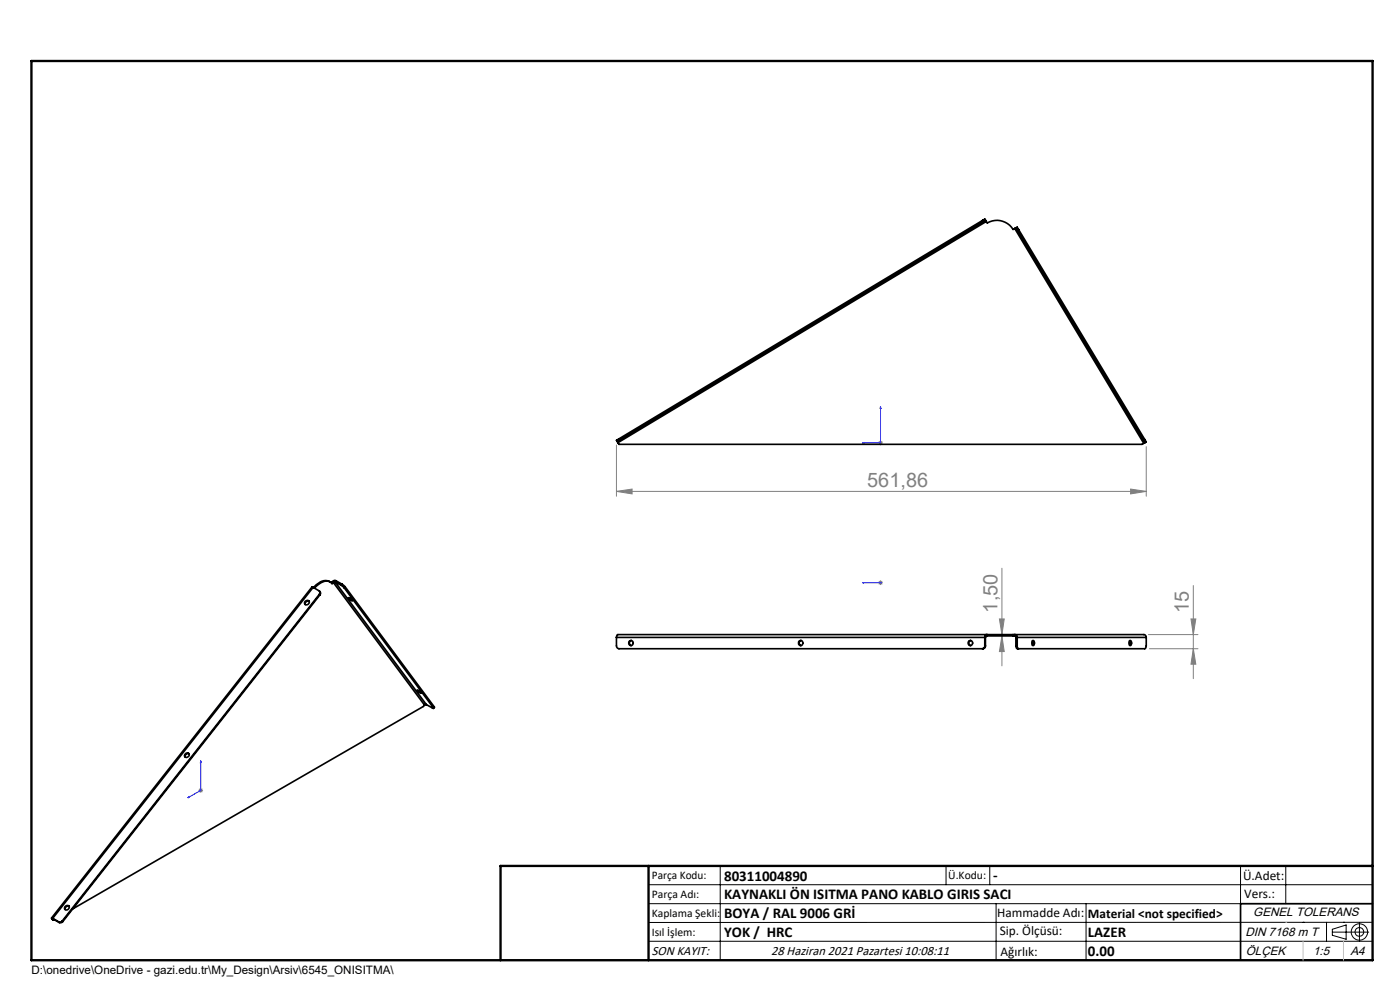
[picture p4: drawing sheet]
<svg xmlns="http://www.w3.org/2000/svg" width="297mm" height="210mm" viewBox="0 0 297 210" stroke-linecap="round" stroke-linejoin="round" font-family="sans-serif">
<g fill="none" stroke="#000" stroke-width=".21">
<path d="M137.6 187.7h153.6M137.6 191.7h153.6M137.6 199.7h153.6M152.8 183.7v20M200.7 183.7v4M210 183.7v4M211.3 191.7v12M230.4 191.7v12M263.2 183.7v20M272.8 183.7v8M276.4 195.6h.1M281.4 195.6v4.1"/>
<path d="M282.6 197.7h7.8M282.6 197.1l3-.9v3l-3-.8zM285 195.6h.1M288.4 195.8v3.8M291.2 195.6l-153.6 .1"/>
<circle cx="288.4" cy="197.7" r="1.74"/>
<circle cx="288.4" cy="197.7" r=".93"/>
</g>
<path d="M183 93.9h.3v.1zM186.8 86.2l.1 .4h-.2zM186.8 86.2v7.7h-3.8M183 123.6h.3h-.3M183 123.6h3.8M186.7 123.6h.2zM186.8 123.6h.1M39.9 169.2l.2-.2v.1zM42.6 161.4v6.3l-2.7 1.5M42.6 161.4l.1 .3h-.2z" fill="none" stroke="#00f" stroke-width=".21"/>
<g fill="none" stroke="#808080" stroke-width=".21">
<path d="M130.8 94.4v10.9M186.3 93.9h1M186.4 93.6l.7 .7M186.8 93.4v1.1M187.1 93.6l-.7 .7M243.2 94.7v10.6M130.8 104.2l3.3-.5v1.1zM130.8 104.2h112.4M239.9 103.7l3.3 .5-3.3 .6zM186.3 123.6h1M186.4 123.3l.7 .7M186.8 123.1v1"/>
<path d="M187.1 123.3l-.7 .7M212 131.3h1l-.5 3.3zM212.5 134.9l.5 3.3h-1zM212.5 120.5v20.7M243.6 134.6h10.5M243.8 137.6h10.3M252.7 131.3h1l-.5 3.3zM253.2 137.6l.5 3.3h-1zM253.2 124.2v19.8M42.1 167.7h1M42.2 167.3l.7 .7M42.6 167.2v1"/>
<path d="M42.9 167.3l-.7 .7"/>
</g>
<path d="M106.2 203.7h185" fill="none" stroke="#000" stroke-width=".25"/>
<path d="M291.2 191.7h-28v12" fill="none" stroke="#000" stroke-width=".35"/>
<path d="M6.7 12.9h284.5v190.8h-284.5zM137.6 183.7v20M291.2 183.7h-185v20" fill="none" stroke="#000" stroke-width=".5"/>
<path d="M272.8 195.6h.1M276.4 199.7v4M285 199.7v4" fill="none" stroke="#c0c0c0" stroke-width=".21"/>
<g fill="#00f">
<path d="M183 93.9l.3 .1v-.1zM186.8 86.2l-.1 .4h.2z"/>
<path d="M183 123.6h.3zM186.7 123.6h.2z"/>
<path d="M39.9 169.2l.2-.1v-.1zM42.6 161.4l-.1 .3h.2z"/>
</g>
<g fill="#808080">
<path d="M239.9 103.7l3.3 .5-3.3 .6zM130.8 104.2l3.3-.5v1.1z"/>
<path d="M212.5 134.9l.5 3.3h-1zM212 131.3h1l-.5 3.3z"/>
<path d="M253.2 137.6l.5 3.3h-1zM252.7 131.3h1l-.5 3.3z"/>
</g>
<g fill="none" stroke="#000" stroke-width=".35">
<path d="M208.4 46.8l.2 .2M208.4 46.8l-77.1 46.3M208.6 47l-77.2 46.3M209.1 46.7l-.5 .3M209.1 46.7l-.2-.2-.5 .3M209.1 46.7l.1 .3M209.2 47l.2 .3a4 4 0 0 1 5.5 1.4l.4-.2M209.2 47l-78.1 46.9M215.3 48.5l27.3 45.5M215.5 48.3l.3 .6M215.5 48.3l.3-.1 .3 .5M215.5 48.3l-.2 .2"/>
<path d="M215.8 48.9l26.8 44.5M216.1 48.7l-.3 .2M216.1 48.7l26.8 44.5M131 93.7l.1 .2M131.1 93.9l.2 .4h111l.3-.3M131.3 93.1l-.5 .3 .2 .3M131.3 93.1l.1 .2M131.4 93.3l-.4 .4M242.6 93.4l.3 .5M242.9 93.2l.3 .5-.3 .2M242.9 93.2l-.3 .2M242.9 93.9l-.3 .1"/>
<path d="M64.7 127.6a.49 .49 0 0 1 .7-.2 .49 .49 0 0 1 .2 .6 .49 .49 0 0 1-.6 .3l-.4-.2zM65.6 127.6a.58 .58 0 0 0-.6 0 .58 .58 0 0 0-.3 .6M66.4 124.6l1.4 .8v.6M66.4 124.6l-.2-.1-55.3 70.2M66.4 124.6l-55.2 70.2M67.8 126l-54.6 69.3M67.8 126l.1 .2M67.8 125.4a.48 .48 0 0 1 .1 .8M67.9 126.2l-54.6 69.3M70 123.5a1.98 1.98 0 0 0-2.5 .2l-1 .9M70.5 123.4l.2 .1M70.5 123.4l-.2 .2"/>
<path d="M70.7 123.5l-.3 .3a1.86 1.86 0 0 0-2.7 .1l-1 .9M70.7 123.5l19.4 26.1M71.1 123.4l-.4 .1M71.1 123.4l19.4 26.1M71.1 123.4l1.3 .7M71.3 123.2l-.3-.1-.5 .3M71.3 123.2l-.2 .2M71.3 123.2l1.3 .7M72.4 124.1l.6 .6M72.6 123.9l.6 .6M72.6 123.9l-.2 .2M73 124.7l18.9 25.4"/>
<path d="M73.2 124.5l-.2 .2M73.2 124.5l18.9 25.4M73.9 126.8l.7 .4 .2 .3zM130.8 135.2v2l.5 .4h77.3a.55 .55 0 0 0 .5-.6M130.8 135.2h78.3M133.9 135.8a.58 .58 0 0 0-.4 .6 .58 .58 0 0 0 .4 .5M169.4 136.1a.49 .49 0 0 1 .8-.1 .49 .49 0 0 1 0 .8 .49 .49 0 0 1-.8-.1zM169.9 135.8a.58 .58 0 0 0-.4 .6 .58 .58 0 0 0 .4 .5M205.9 135.8a.58 .58 0 0 0-.4 .6 .58 .58 0 0 0 .4 .5M208.9 137a.55 .55 0 0 1-.5 .6M208.9 137h.2M209.1 135.2v1.8"/>
<path d="M209.2 134.9v-.3l-.3 .5v1.9M209.2 134.9l-.1 .3M209.2 134.9h.2M209.4 134.6h-78.4l-.2 .6M209.4 134.9h5.5M209.4 134.6h5.5M209.4 134.6v.3M214.9 134.6h27.8l.4 .3 .1 .3M214.9 134.6v.3M214.9 134.9h.4M215.3 134.9v-.3l.2 .1 .3 .5v1.8M215.3 134.9l.2 .3"/>
<path d="M215.5 135.2h27.7M215.5 137h.3M215.5 135.2v1.8M215.8 137l.1 .4 .2 .2M219 135.9l.2 .4-.2 .6M219.1 135.9a.55 .55 0 0 1 .4 .5 .55 .55 0 0 1-.4 .5l-.2-.4zM239.6 135.9l.2 .4-.2 .6M239.7 135.9a.55 .55 0 0 1 .4 .5 .55 .55 0 0 1-.4 .5l-.2-.4zM243.2 135.2v1.8l-.2 .5-.1 .1h-27.1l-.1-.1-.2-.5M39.4 159.8a.46 .46 0 0 1 .8 .2 .46 .46 0 0 1-.4 .6 .44 .44 0 0 1-.7-.2 .44 .44 0 0 1 .3-.6zM40.1 159.9a.59 .59 0 0 0-.6 .1 .59 .59 0 0 0-.2 .6M88.5 146.4l.7 .4 .1 .3z"/>
<path d="M90.1 149.6l-.3 .3-74.3 42.9M90.5 149.5l1.3 .7 .2 .1-.1-.2M90.5 149.5l-.4 .1M92.1 149.9l-.1 .4M92.1 149.9l-.2 .2M11 194.9l.2 .1M11 194.9l.3 .3M11.2 194.8l-.3-.1 .1 .2M11.2 195h.1M11.2 194.8l1.3 .7M11.2 195l.1 .2M11.2 194.8l.1 .2"/>
<path d="M11.2 194.9v.1M11.3 195l1.3 .7M11.5 195.1l-.2 .1M12.5 195.5l.1 .2M13.2 195.3l-.5 .3-.2-.1M13.2 195.3l.1 .2M13.3 195.5l-.3 .2h-.4M13.8 192.3a.48 .48 0 0 1 .9 0 .48 .48 0 0 1-.4 .7h-.4l-.2-.2zM14.7 192.3a.58 .58 0 0 0-.7 0 .58 .58 0 0 0-.2 .6"/>
<circle cx="133.8" cy="136.4" r=".53"/>
<circle cx="205.8" cy="136.4" r=".53"/>
</g>
<g font-size="4.2" fill="#808080">
<text x="184" y="103.3">561,86</text>
<text x="211.6" y="129.9" transform="rotate(-90 211.6 129.9)">1,50</text>
<text x="252.2" y="130.1" transform="rotate(-90 252.2 130.1)">15</text>
</g>
<g font-size="3.2">
<text x="153.6" y="186.8">80311004890</text>
<text x="153.6" y="190.8">KAYNAKLI ÖN ISITMA PANO KABLO GIRIS SACI</text>
<text x="210.7" y="186.6">-</text>
<text x="153.6" y="194.8">BOYA / RAL 9006 GRİ</text>
<text x="153.6" y="198.8">YOK / HRC</text>
<text x="230.8" y="198.7">LAZER</text>
<text x="230.8" y="202.8">0.00</text>
</g>
<g font-size="2.8">
<text x="263.7" y="186.7">Ü.Adet:</text>
<text x="263.9" y="190.5">Vers.:</text>
<text x="211.5" y="194.5">Hammadde Adı:</text>
<text x="230.8" y="194.7">Material &lt;not specified&gt;</text>
<text x="138.3" y="202.6">SON KAYIT:</text>
<text x="163.6" y="202.6">28 Haziran 2021 Pazartesi 10:08:11</text>
<text x="212.1" y="198.4">Sip. Ölçüsü:</text>
<text x="212.2" y="202.7">Ağırlık:</text>
</g>
<g font-size="2.6">
<text x="265.9" y="194.4">GENEL TOLERANS</text>
<text x="264.2" y="198.5">DIN 7168 m T</text>
<text x="264.3" y="202.6">ÖLÇEK</text>
<text x="278.5" y="202.6">1:5</text>
<text x="286.5" y="202.6">A4</text>
</g>
<g font-size="2.5">
<text x="138.3" y="186.4">Parça Kodu:</text>
<text x="138.3" y="190.5">Parça Adı:</text>
<text x="201.2" y="186.5">Ü.Kodu:</text>
<text x="138.3" y="194.5">Kaplama Şekli:</text>
<text x="138.3" y="198.6">Isıl İşlem:</text>
<text x="6.7" y="206.7">D:\onedrive\OneDrive - gazi.edu.tr\My_Design\Arsiv\6545_ONISITMA\</text>
</g>
</svg>
